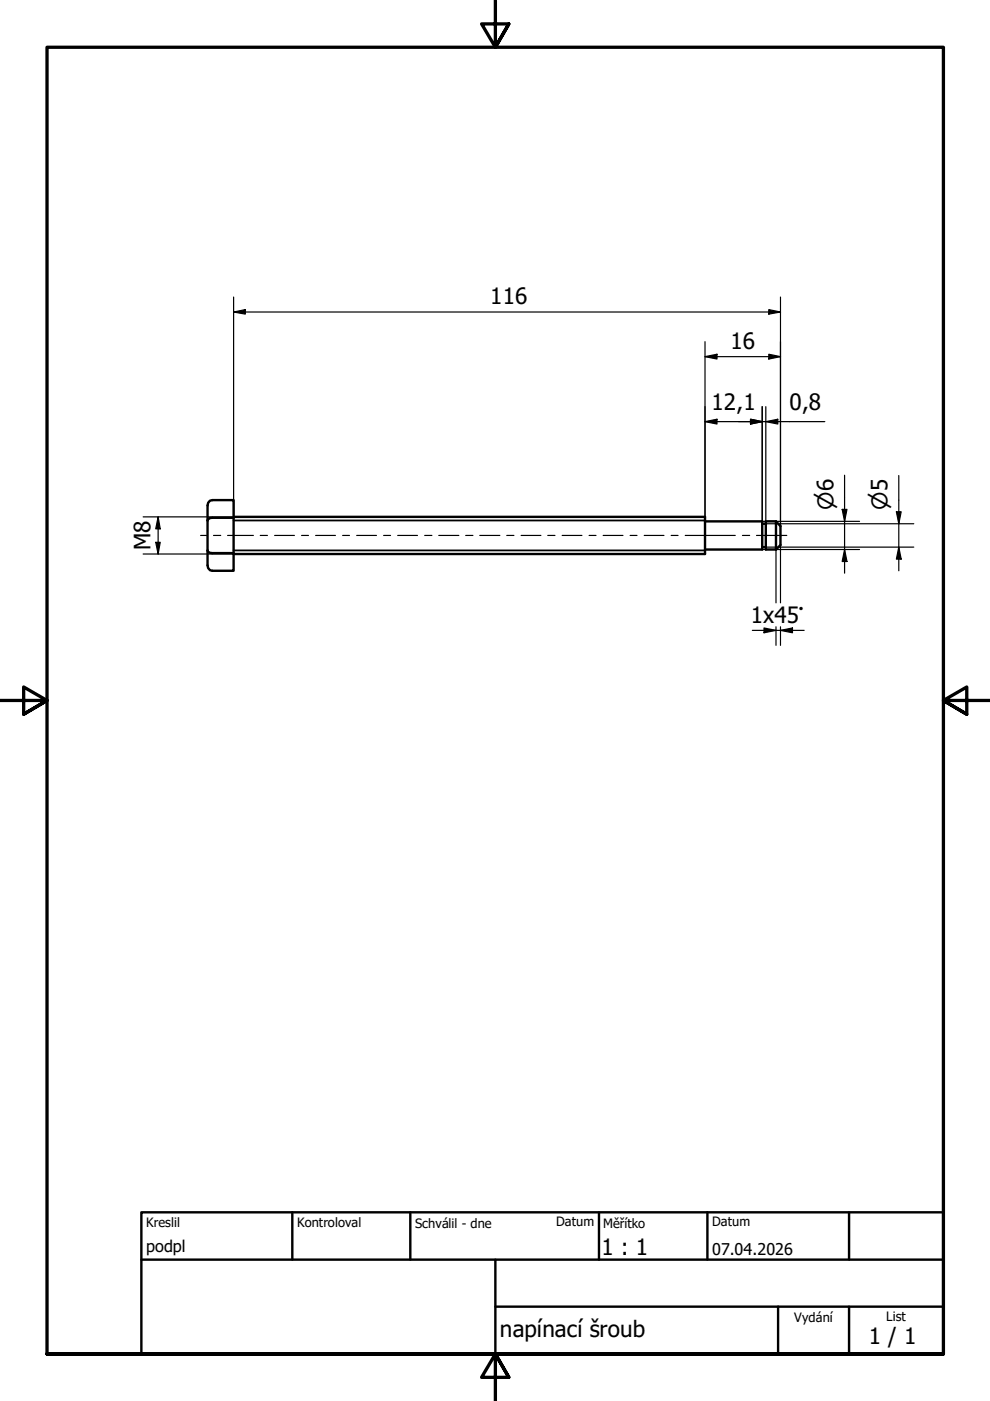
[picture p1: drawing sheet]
<svg xmlns="http://www.w3.org/2000/svg" width="210mm" height="297mm" viewBox="0 0 210 297" stroke-linecap="round" stroke-linejoin="round" font-family="sans-serif">
<path d="M44 116.7l.1 .3 .9 .3h4.5v3.7h-4.5l-.5-.1-.4-.5-.1-.5v-12.7l.1-.6 .4-.4 .5-.2h4.5v11.3M49.5 109.8h-4.5h-.5l-.5 .5M49.5 109.6h100v7.9h-100M149.5 110.5h12.1v6h-12.1M161.6 111h.8M161.6 116h.8M164.5 110.5v6M164.5 110.5l1 1.1v4l-1 .9M164.5 110.5h-2.1v6h2.1" fill="none" stroke="#000" stroke-width=".51"/>
<path d="M49.5 110.3h100M49.5 116.7h100" fill="none" stroke="#000" stroke-width=".38"/>
<path d="M105 0v10l-2.9-4.9h5.8l-2.9 4.9 2.9-4.9M0 148.5h10l-5-2.8v5.7l5-2.9-5 2.9M210 148.5h-10l5-2.8v5.7l-5-2.9 5 2.9M10 287.1v-277.1h190v277.1h-190h190M107.9 292l-2.9-4.9 2.9 4.9h-5.8l2.9-4.9v9.9" fill="none" stroke="#000" stroke-width=".7"/>
<!-- layer: Nadpis (ISO) -->
<path d="M30 257h170v30.1h-170zM62 257v10.1M87 257v10.1M127 257v10.1M150 257v10.1M180 257v10.1M30 267.1h170M105 277h95M105 267.1v20M165 277v10.1M180 277v10.1" fill="none" stroke="#000" stroke-width=".51"/>
<g fill="none" stroke="#000" stroke-width=".25">
<path d="M49.5 66.2l2.5-.6v1zM49.5 66.2h116M49.5 63v46.8M149.5 75.6l2.5-.5v1zM149.5 75.6h16M149.5 72.4v37.2M163 65.6l2.5 .6-2.5 .4zM163 75.1l2.5 .5-2.5 .5zM165.5 63v48.6M149.5 89.4l2.5-.5v1zM149.5 89.4h25.4M159.1 88.9l2.5 .5-2.5 .5z"/>
<path d="M161.6 86.2v24.3h20.6M162.4 89.4l2.5-.5v1zM162.4 86.2v24.3M30.4 109.6h19.1M30.4 117.5h19.1M33 115h1l-.5 2.5zM33.5 109.6l.5 2.5h-1zM33.5 109.6v7.9M161.6 116.5h20.6M162.4 111h31.3M162.4 116h31.3M164.5 116.5v11.3"/>
<path d="M165.5 115.6v12.2M178.6 108h1l-.5 2.5zM179.1 116.5l.5 2.5h-1zM179.1 100.8v20.7M190.1 108.5h1l-.5 2.5zM190.6 116l.5 2.5h-1zM190.6 100.8v20.2M159.5 133.7h11M162 133.1l2.5 .6-2.5 .5zM164.5 132.9v3.9M165.5 133.7l2.5-.6v1.1zM165.5 132.9v3.9"/>
</g>
<g fill="#000">
<path d="M49.5 66.2l2.5-.6v1zM149.5 75.6l2.5-.5v1zM163 65.6l2.5 .6-2.5 .4zM163 75.1l2.5 .5-2.5 .5zM149.5 89.4l2.5-.5v1zM159.1 88.9l2.5 .5-2.5 .5zM162.4 89.4l2.5-.5v1zM33 115h1l-.5 2.5zM33.5 109.6l.5 2.5h-1zM178.6 108h1l-.5 2.5zM179.1 116.5l.5 2.5h-1zM190.1 108.5h1l-.5 2.5z"/>
<path d="M190.6 116l.5 2.5h-1zM162 133.1l2.5 .6-2.5 .5zM165.5 133.7l2.5-.6v1.1z"/>
</g>
<!-- layer: Osa (ISO) -->
<g fill="none" stroke="#000" stroke-width=".25">
<path d="M42.5 113.5h1.3M45.3 113.5h1.5M48.3 113.5h5.4M55.2 113.5h1.5M58.2 113.5h4.2M63.9 113.5h1.5M66.9 113.5h4.2M72.6 113.5h1.5M75.6 113.5h4.2M81.3 113.5h1.5M84.3 113.5h4.2M90 113.5h1.6"/>
<path d="M93 113.5h4.3M98.7 113.5h1.6M101.7 113.5h4.3M107.4 113.5h1.6M110.5 113.5h4.2M116.1 113.5h1.6M119.2 113.5h4.2M124.9 113.5h1.5M127.9 113.5h4.2M133.6 113.5h1.5M136.6 113.5h4.2M142.3 113.5h1.5"/>
<path d="M145.3 113.5h10.6M157.4 113.5h1.5M160.4 113.5h6.4"/>
</g>
<g font-size="4.8">
<text x="103.9" y="64.5">116</text>
<text x="154.9" y="74">16</text>
<text x="150.9" y="87">12,1</text>
<text x="167.4" y="87">0,8</text>
<text x="31.9" y="116.7" transform="rotate(-90 31.9 116.7)">M8</text>
<text x="159.2" y="132.1">1x45°</text>
<text x="127.5" y="266.1">1 : 1</text>
<text x="106" y="283.5">napínací šroub</text>
<text x="184.2" y="285">1 / 1</text>
</g>
<g font-size="4.6">
<text x="176.7" y="108.1" transform="rotate(-90 176.7 108.1)">⌀6</text>
<text x="188.2" y="108.1" transform="rotate(-90 188.2 108.1)">⌀5</text>
</g>
<g font-size="3.4">
<text x="31" y="265.4">podpl</text>
<text x="151" y="266">07.04.2026</text>
</g>
<g font-size="2.7">
<text x="31" y="260.1">Kreslil</text>
<text x="63" y="260.1">Kontroloval</text>
<text x="88" y="260.3">Schválil - dne</text>
<text x="117.9" y="260">Datum</text>
<text x="127.9" y="260.3">Měřítko</text>
<text x="151" y="260">Datum</text>
<text x="168.4" y="280.3">Vydání</text>
<text x="187.9" y="280">List</text>
</g>
</svg>
